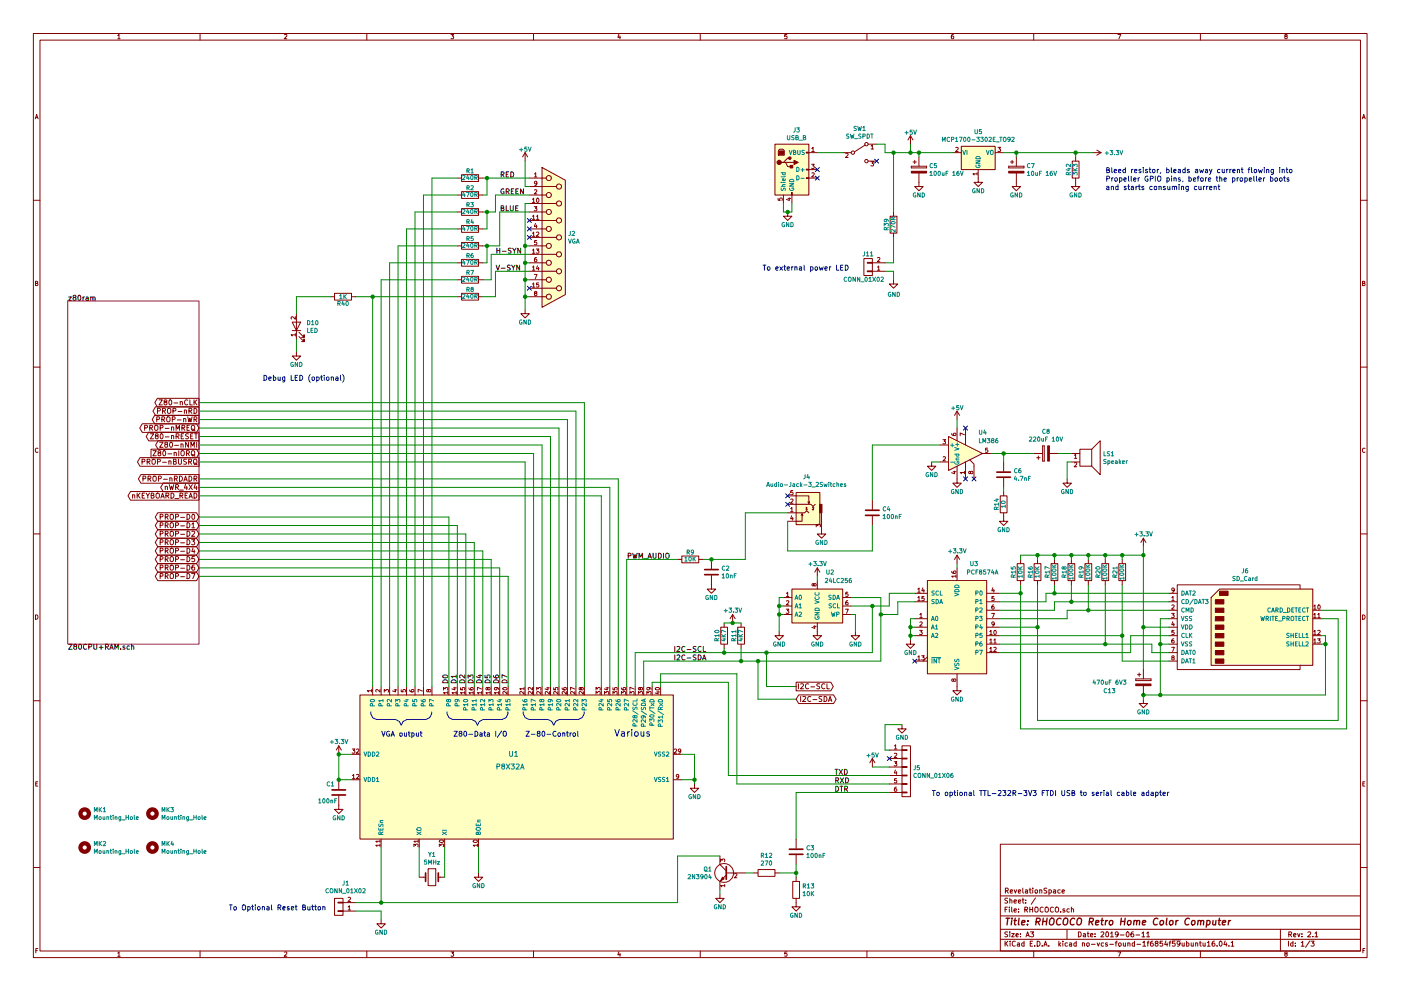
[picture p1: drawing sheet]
EESchema Schematic File Version 2
LIBS:rfbacklight-cache
LIBS:RHOCOCO-rescue
LIBS:power
LIBS:device
LIBS:transistors
LIBS:conn
LIBS:linear
LIBS:regul
LIBS:74xx
LIBS:cmos4000
LIBS:adc-dac
LIBS:memory
LIBS:xilinx
LIBS:microcontrollers
LIBS:dsp
LIBS:microchip
LIBS:analog_switches
LIBS:motorola
LIBS:texas
LIBS:intel
LIBS:audio
LIBS:interface
LIBS:digital-audio
LIBS:philips
LIBS:display
LIBS:cypress
LIBS:siliconi
LIBS:opto
LIBS:atmel
LIBS:contrib
LIBS:valves
LIBS:Zilog
LIBS:onsemi
LIBS:mechanical
LIBS:switches
LIBS:RHOCOCCO-PROPELLER
LIBS:martins_74hct574
LIBS:martins_74HCT670
LIBS:RHOCOCO-cache
EELAYER 26 0
EELAYER END
$Descr A3 16535 11693
encoding utf-8
Sheet 1 3
Title "RHOCOCO Retro Home Color Computer"
Date "2019-06-11"
Rev "2.1"
Comp "RevelationSpace"
Comment1 ""
Comment2 ""
Comment3 ""
Comment4 ""
$EndDescr
Text Label 5300 7950 3    60   ~ 0
D0
Text Label 5400 7950 3    60   ~ 0
D1
Text Label 5500 7950 3    60   ~ 0
D2
Text Label 5600 7950 3    60   ~ 0
D3
Text Label 5700 7950 3    60   ~ 0
D4
Text Label 5800 7950 3    60   ~ 0
D5
Text Label 5900 7950 3    60   ~ 0
D6
Text Label 6000 7950 3    60   ~ 0
D7
$Comp
L GND #PWR06
U 1 1
P 8200 9250
F 0 "#PWR06" H 8200 9000 50  0001 C CNN
F 1 "GND" H 8200 9100 50  0000 C CNN
F 2 "" H 8200 9250 50  0001 C CNN
F 3 "" H 8200 9250 50  0001 C CNN
	1    8200 9250
	1    0    0    -1  
$EndComp
$Comp
L R R10
U 1 1
P 8550 7500
F 0 "R10" V 8630 7500 50  0000 C CNN
F 1 "4K7" V 8550 7500 50  0000 C CNN
F 2 "Resistors_THT:R_Axial_DIN0204_L3.6mm_D1.6mm_P7.62mm_Horizontal" V 8480 7500 50  0001 C CNN
F 3 "" H 8550 7500 50  0001 C CNN
	1    8550 7500
	-1   0    0    1   
$EndComp
$Comp
L R R11
U 1 1
P 8750 7500
F 0 "R11" V 8830 7500 50  0000 C CNN
F 1 "4K7" V 8750 7500 50  0000 C CNN
F 2 "Resistors_THT:R_Axial_DIN0204_L3.6mm_D1.6mm_P7.62mm_Horizontal" V 8680 7500 50  0001 C CNN
F 3 "" H 8750 7500 50  0001 C CNN
	1    8750 7500
	-1   0    0    1   
$EndComp
$Comp
L GND #PWR02
U 1 1
P 4500 10850
F 0 "#PWR02" H 4500 10600 50  0001 C CNN
F 1 "GND" H 4500 10700 50  0000 C CNN
F 2 "" H 4500 10850 50  0001 C CNN
F 3 "" H 4500 10850 50  0001 C CNN
	1    4500 10850
	1    0    0    -1  
$EndComp
$Comp
L +5V #PWR04
U 1 1
P 6200 1900
F 0 "#PWR04" H 6200 1750 50  0001 C CNN
F 1 "+5V" H 6200 2040 50  0000 C CNN
F 2 "" H 6200 1900 50  0001 C CNN
F 3 "" H 6200 1900 50  0001 C CNN
	1    6200 1900
	1    0    0    -1  
$EndComp
Text Label 7950 7800 0    60   ~ 0
I2C-SDA
$Comp
L C C1
U 1 1
P 4000 9350
F 0 "C1" H 3850 9450 50  0000 L CNN
F 1 "100nF" H 3750 9250 50  0000 L CNN
F 2 "Capacitors_THT:C_Disc_D4.7mm_W2.5mm_P5.00mm" H 4038 9200 50  0001 C CNN
F 3 "" H 4000 9350 50  0001 C CNN
	1    4000 9350
	1    0    0    -1  
$EndComp
$Comp
L GND #PWR01
U 1 1
P 4000 9500
F 0 "#PWR01" H 4000 9250 50  0001 C CNN
F 1 "GND" H 4000 9350 50  0000 C CNN
F 2 "" H 4000 9500 50  0001 C CNN
F 3 "" H 4000 9500 50  0001 C CNN
	1    4000 9500
	1    0    0    -1  
$EndComp
Text Label 7950 7700 0    60   ~ 0
I2C-SCL
Text Label 9850 9250 0    60   ~ 0
RXD
Text Label 9850 9150 0    60   ~ 0
TXD
$Comp
L P8X32A U1
U 1 1
P 4250 8200
F 0 "U1" V 3550 6450 60  0000 R CNN
F 1 "P8X32A" V 3400 6600 60  0000 R CNN
F 2 "Housings_DIP:DIP-40_W15.24mm_Socket" H 4250 8200 60  0001 C CNN
F 3 "" H 4250 8200 60  0001 C CNN
	1    4250 8200
	0    -1   -1   0   
$EndComp
$Comp
L Crystal Y1
U 1 1
P 5100 10350
F 0 "Y1" H 5100 10618 50  0000 C CNN
F 1 "5MHz" H 5100 10527 50  0000 C CNN
F 2 "Crystals:Crystal_HC49-U_Vertical" H 5100 10350 50  0001 C CNN
F 3 "" H 5100 10350 50  0001 C CNN
	1    5100 10350
	1    0    0    -1  
$EndComp
$Comp
L +3.3V #PWR09
U 1 1
P 8650 7350
F 0 "#PWR09" H 8650 7200 50  0001 C CNN
F 1 "+3.3V" H 8650 7500 50  0000 C CNN
F 2 "" H 8650 7350 50  0001 C CNN
F 3 "" H 8650 7350 50  0001 C CNN
	1    8650 7350
	1    0    0    -1  
$EndComp
$Sheet
S 800  3550 1550 4050
U 5B29716A
F0 "z80ram" 60
F1 "Z80CPU+RAM.sch" 60
$EndSheet
$Comp
L DB15_FEMALE J2
U 1 1
P 6550 2800
F 0 "J2" H 6705 2846 50  0000 L CNN
F 1 "VGA" H 6705 2755 50  0000 L CNN
F 2 "rfbacklight:VGA_connector" H 6550 2800 50  0001 C CNN
F 3 "" H 6550 2800 50  0001 C CNN
	1    6550 2800
	1    0    0    -1  
$EndComp
$Comp
L R R1
U 1 1
P 5550 2100
F 0 "R1" V 5630 2100 50  0000 C CNN
F 1 "240R" V 5550 2100 50  0000 C CNN
F 2 "Resistors_THT:R_Axial_DIN0204_L3.6mm_D1.6mm_P7.62mm_Horizontal" V 5480 2100 50  0001 C CNN
F 3 "" H 5550 2100 50  0001 C CNN
	1    5550 2100
	0    -1   -1   0   
$EndComp
$Comp
L R R2
U 1 1
P 5550 2300
F 0 "R2" V 5630 2300 50  0000 C CNN
F 1 "470R" V 5550 2300 50  0000 C CNN
F 2 "Resistors_THT:R_Axial_DIN0204_L3.6mm_D1.6mm_P7.62mm_Horizontal" V 5480 2300 50  0001 C CNN
F 3 "" H 5550 2300 50  0001 C CNN
	1    5550 2300
	0    -1   -1   0   
$EndComp
$Comp
L R R3
U 1 1
P 5550 2500
F 0 "R3" V 5630 2500 50  0000 C CNN
F 1 "240R" V 5550 2500 50  0000 C CNN
F 2 "Resistors_THT:R_Axial_DIN0204_L3.6mm_D1.6mm_P7.62mm_Horizontal" V 5480 2500 50  0001 C CNN
F 3 "" H 5550 2500 50  0001 C CNN
	1    5550 2500
	0    -1   -1   0   
$EndComp
$Comp
L R R4
U 1 1
P 5550 2700
F 0 "R4" V 5630 2700 50  0000 C CNN
F 1 "470R" V 5550 2700 50  0000 C CNN
F 2 "Resistors_THT:R_Axial_DIN0204_L3.6mm_D1.6mm_P7.62mm_Horizontal" V 5480 2700 50  0001 C CNN
F 3 "" H 5550 2700 50  0001 C CNN
	1    5550 2700
	0    -1   -1   0   
$EndComp
$Comp
L R R5
U 1 1
P 5550 2900
F 0 "R5" V 5630 2900 50  0000 C CNN
F 1 "240R" V 5550 2900 50  0000 C CNN
F 2 "Resistors_THT:R_Axial_DIN0204_L3.6mm_D1.6mm_P7.62mm_Horizontal" V 5480 2900 50  0001 C CNN
F 3 "" H 5550 2900 50  0001 C CNN
	1    5550 2900
	0    -1   -1   0   
$EndComp
$Comp
L R R6
U 1 1
P 5550 3100
F 0 "R6" V 5630 3100 50  0000 C CNN
F 1 "470R" V 5550 3100 50  0000 C CNN
F 2 "Resistors_THT:R_Axial_DIN0204_L3.6mm_D1.6mm_P7.62mm_Horizontal" V 5480 3100 50  0001 C CNN
F 3 "" H 5550 3100 50  0001 C CNN
	1    5550 3100
	0    -1   -1   0   
$EndComp
$Comp
L R R7
U 1 1
P 5550 3300
F 0 "R7" V 5630 3300 50  0000 C CNN
F 1 "240R" V 5550 3300 50  0000 C CNN
F 2 "Resistors_THT:R_Axial_DIN0204_L3.6mm_D1.6mm_P7.62mm_Horizontal" V 5480 3300 50  0001 C CNN
F 3 "" H 5550 3300 50  0001 C CNN
	1    5550 3300
	0    -1   -1   0   
$EndComp
$Comp
L R R8
U 1 1
P 5550 3500
F 0 "R8" V 5630 3500 50  0000 C CNN
F 1 "240R" V 5550 3500 50  0000 C CNN
F 2 "Resistors_THT:R_Axial_DIN0204_L3.6mm_D1.6mm_P7.62mm_Horizontal" V 5480 3500 50  0001 C CNN
F 3 "" H 5550 3500 50  0001 C CNN
	1    5550 3500
	0    -1   -1   0   
$EndComp
Text Label 5900 2100 0    60   ~ 0
RED
Text Label 5900 2300 0    60   ~ 0
GREEN
Text Label 5900 2500 0    60   ~ 0
BLUE
Text Label 5850 3000 0    60   ~ 0
H-SYN
Text Label 5850 3200 0    60   ~ 0
V-SYN
NoConn ~ 6250 2600
NoConn ~ 6250 2700
NoConn ~ 6250 2800
$Comp
L GND #PWR05
U 1 1
P 6200 3650
F 0 "#PWR05" H 6200 3400 50  0001 C CNN
F 1 "GND" H 6200 3500 50  0000 C CNN
F 2 "" H 6200 3650 50  0001 C CNN
F 3 "" H 6200 3650 50  0001 C CNN
	1    6200 3650
	1    0    0    -1  
$EndComp
$Comp
L 24LC256 U2
U 1 1
P 9650 7150
F 0 "U2" H 9800 7550 50  0000 C CNN
F 1 "24LC256" H 9900 7450 50  0000 C CNN
F 2 "Housings_DIP:DIP-8_W7.62mm" H 9700 6900 50  0001 L CNN
F 3 "" H 9650 7050 50  0001 C CNN
	1    9650 7150
	1    0    0    -1  
$EndComp
$Comp
L GND #PWR014
U 1 1
P 9650 7450
F 0 "#PWR014" H 9650 7200 50  0001 C CNN
F 1 "GND" H 9650 7300 50  0000 C CNN
F 2 "" H 9650 7450 50  0001 C CNN
F 3 "" H 9650 7450 50  0001 C CNN
	1    9650 7450
	1    0    0    -1  
$EndComp
$Comp
L +3.3V #PWR013
U 1 1
P 9650 6800
F 0 "#PWR013" H 9650 6650 50  0001 C CNN
F 1 "+3.3V" H 9650 6950 50  0000 C CNN
F 2 "" H 9650 6800 50  0001 C CNN
F 3 "" H 9650 6800 50  0001 C CNN
	1    9650 6800
	1    0    0    -1  
$EndComp
$Comp
L GND #PWR010
U 1 1
P 9200 7450
F 0 "#PWR010" H 9200 7200 50  0001 C CNN
F 1 "GND" H 9200 7300 50  0000 C CNN
F 2 "" H 9200 7450 50  0001 C CNN
F 3 "" H 9200 7450 50  0001 C CNN
	1    9200 7450
	1    0    0    -1  
$EndComp
$Comp
L GND #PWR016
U 1 1
P 10100 7450
F 0 "#PWR016" H 10100 7200 50  0001 C CNN
F 1 "GND" H 10100 7300 50  0000 C CNN
F 2 "" H 10100 7450 50  0001 C CNN
F 3 "" H 10100 7450 50  0001 C CNN
	1    10100 7450
	1    0    0    -1  
$EndComp
Text Label 7400 6600 0    60   ~ 0
PWM_AUDIO
$Comp
L C C3
U 1 1
P 9400 10050
F 0 "C3" H 9515 10096 50  0000 L CNN
F 1 "100nF" H 9515 10005 50  0000 L CNN
F 2 "Capacitors_THT:C_Disc_D4.7mm_W2.5mm_P5.00mm" H 9438 9900 50  0001 C CNN
F 3 "" H 9400 10050 50  0001 C CNN
	1    9400 10050
	1    0    0    -1  
$EndComp
$Comp
L R R13
U 1 1
P 9400 10500
F 0 "R13" H 9470 10546 50  0000 L CNN
F 1 "10K" H 9470 10455 50  0000 L CNN
F 2 "Resistors_THT:R_Axial_DIN0204_L3.6mm_D1.6mm_P7.62mm_Horizontal" V 9330 10500 50  0001 C CNN
F 3 "" H 9400 10500 50  0001 C CNN
	1    9400 10500
	1    0    0    -1  
$EndComp
$Comp
L R R12
U 1 1
P 9050 10300
F 0 "R12" V 8843 10300 50  0000 C CNN
F 1 "270" V 8934 10300 50  0000 C CNN
F 2 "Resistors_THT:R_Axial_DIN0204_L3.6mm_D1.6mm_P7.62mm_Horizontal" V 8980 10300 50  0001 C CNN
F 3 "" H 9050 10300 50  0001 C CNN
	1    9050 10300
	0    1    1    0   
$EndComp
$Comp
L 2N3904 Q1
U 1 1
P 8600 10300
F 0 "Q1" H 8791 10346 50  0000 L CNN
F 1 "2N3904" H 8791 10255 50  0000 L CNN
F 2 "TO_SOT_Packages_THT:TO-92_Molded_Narrow" H 8800 10225 50  0001 L CIN
F 3 "" H 8600 10300 50  0001 L CNN
	1    8600 10300
	-1   0    0    -1  
$EndComp
$Comp
L GND #PWR08
U 1 1
P 8500 10550
F 0 "#PWR08" H 8500 10300 50  0001 C CNN
F 1 "GND" H 8500 10400 50  0000 C CNN
F 2 "" H 8500 10550 50  0001 C CNN
F 3 "" H 8500 10550 50  0001 C CNN
	1    8500 10550
	1    0    0    -1  
$EndComp
$Comp
L GND #PWR012
U 1 1
P 9400 10650
F 0 "#PWR012" H 9400 10400 50  0001 C CNN
F 1 "GND" H 9400 10500 50  0000 C CNN
F 2 "" H 9400 10650 50  0001 C CNN
F 3 "" H 9400 10650 50  0001 C CNN
	1    9400 10650
	1    0    0    -1  
$EndComp
$Comp
L CONN_01X06 J5
U 1 1
P 10700 9100
F 0 "J5" H 10778 9141 50  0000 L CNN
F 1 "CONN_01X06" H 10778 9050 50  0000 L CNN
F 2 "Pin_Headers:Pin_Header_Straight_1x06_Pitch2.54mm" H 10700 9100 50  0001 C CNN
F 3 "" H 10700 9100 50  0001 C CNN
	1    10700 9100
	1    0    0    -1  
$EndComp
Text Notes 11000 9400 0    60   ~ 0
To optional TTL-232R-3V3 FTDI USB to serial cable adapter
$Comp
L GND #PWR018
U 1 1
P 10650 8550
F 0 "#PWR018" H 10650 8300 50  0001 C CNN
F 1 "GND" H 10650 8400 50  0000 C CNN
F 2 "" H 10650 8550 50  0001 C CNN
F 3 "" H 10650 8550 50  0001 C CNN
	1    10650 8550
	1    0    0    -1  
$EndComp
NoConn ~ 10500 8950
Text Label 9850 9350 0    60   ~ 0
DTR
$Comp
L PCF8574A U3
U 1 1
P 11300 7400
F 0 "U3" H 11500 8150 50  0000 C CNN
F 1 "PCF8574A" H 11600 8050 50  0000 C CNN
F 2 "Housings_DIP:DIP-16_W7.62mm" H 11300 7400 50  0001 C CNN
F 3 "" H 11300 7400 50  0001 C CNN
	1    11300 7400
	1    0    0    -1  
$EndComp
NoConn ~ 10800 7800
$Comp
L GND #PWR026
U 1 1
P 11300 8100
F 0 "#PWR026" H 11300 7850 50  0001 C CNN
F 1 "GND" H 11300 7950 50  0000 C CNN
F 2 "" H 11300 8100 50  0001 C CNN
F 3 "" H 11300 8100 50  0001 C CNN
	1    11300 8100
	1    0    0    -1  
$EndComp
$Comp
L +3.3V #PWR025
U 1 1
P 11300 6650
F 0 "#PWR025" H 11300 6500 50  0001 C CNN
F 1 "+3.3V" H 11300 6800 50  0000 C CNN
F 2 "" H 11300 6650 50  0001 C CNN
F 3 "" H 11300 6650 50  0001 C CNN
	1    11300 6650
	1    0    0    -1  
$EndComp
$Comp
L GND #PWR020
U 1 1
P 10750 7550
F 0 "#PWR020" H 10750 7300 50  0001 C CNN
F 1 "GND" H 10750 7400 50  0000 C CNN
F 2 "" H 10750 7550 50  0001 C CNN
F 3 "" H 10750 7550 50  0001 C CNN
	1    10750 7550
	1    0    0    -1  
$EndComp
$Comp
L SD_Card J6
U 1 1
P 14700 7400
F 0 "J6" H 14700 8065 50  0000 C CNN
F 1 "SD_Card" H 14700 7974 50  0000 C CNN
F 2 "rfbacklight:SD-67600-006" H 14900 7750 50  0001 C CNN
F 3 "" H 14700 7400 50  0001 C CNN
	1    14700 7400
	1    0    0    -1  
$EndComp
$Comp
L USB_B J3
U 1 1
P 9350 2000
F 0 "J3" H 9405 2467 50  0000 C CNN
F 1 "USB_B" H 9405 2376 50  0000 C CNN
F 2 "Connectors:USB_B" H 9500 1950 50  0001 C CNN
F 3 "" H 9500 1950 50  0001 C CNN
	1    9350 2000
	1    0    0    -1  
$EndComp
NoConn ~ 9650 2000
NoConn ~ 9650 2100
$Comp
L GND #PWR011
U 1 1
P 9300 2500
F 0 "#PWR011" H 9300 2250 50  0001 C CNN
F 1 "GND" H 9300 2350 50  0000 C CNN
F 2 "" H 9300 2500 50  0001 C CNN
F 3 "" H 9300 2500 50  0001 C CNN
	1    9300 2500
	1    0    0    -1  
$EndComp
$Comp
L +5V #PWR019
U 1 1
P 10750 1700
F 0 "#PWR019" H 10750 1550 50  0001 C CNN
F 1 "+5V" H 10750 1840 50  0000 C CNN
F 2 "" H 10750 1700 50  0001 C CNN
F 3 "" H 10750 1700 50  0001 C CNN
	1    10750 1700
	1    0    0    -1  
$EndComp
$Comp
L GND #PWR027
U 1 1
P 11550 2100
F 0 "#PWR027" H 11550 1850 50  0001 C CNN
F 1 "GND" H 11550 1950 50  0000 C CNN
F 2 "" H 11550 2100 50  0001 C CNN
F 3 "" H 11550 2100 50  0001 C CNN
	1    11550 2100
	1    0    0    -1  
$EndComp
$Comp
L +3.3V #PWR030
U 1 1
P 12900 1800
F 0 "#PWR030" H 12900 1650 50  0001 C CNN
F 1 "+3.3V" V 12900 2050 50  0000 C CNN
F 2 "" H 12900 1800 50  0001 C CNN
F 3 "" H 12900 1800 50  0001 C CNN
	1    12900 1800
	0    1    1    0   
$EndComp
$Comp
L CP C5
U 1 1
P 10850 2000
F 0 "C5" H 10968 2046 50  0000 L CNN
F 1 "100uF 16V" H 10968 1955 50  0000 L CNN
F 2 "Capacitors_THT:CP_Radial_D6.3mm_P2.50mm" H 10888 1850 50  0001 C CNN
F 3 "" H 10850 2000 50  0001 C CNN
	1    10850 2000
	1    0    0    -1  
$EndComp
$Comp
L GND #PWR021
U 1 1
P 10850 2150
F 0 "#PWR021" H 10850 1900 50  0001 C CNN
F 1 "GND" H 10850 2000 50  0000 C CNN
F 2 "" H 10850 2150 50  0001 C CNN
F 3 "" H 10850 2150 50  0001 C CNN
	1    10850 2150
	1    0    0    -1  
$EndComp
$Comp
L CP C7
U 1 1
P 12000 2000
F 0 "C7" H 12118 2046 50  0000 L CNN
F 1 "10uF 16V" H 12118 1955 50  0000 L CNN
F 2 "Capacitors_THT:CP_Radial_D5.0mm_P2.50mm" H 12038 1850 50  0001 C CNN
F 3 "" H 12000 2000 50  0001 C CNN
	1    12000 2000
	1    0    0    -1  
$EndComp
$Comp
L GND #PWR029
U 1 1
P 12000 2150
F 0 "#PWR029" H 12000 1900 50  0001 C CNN
F 1 "GND" H 12000 2000 50  0000 C CNN
F 2 "" H 12000 2150 50  0001 C CNN
F 3 "" H 12000 2150 50  0001 C CNN
	1    12000 2150
	1    0    0    -1  
$EndComp
$Comp
L GND #PWR033
U 1 1
P 13500 8250
F 0 "#PWR033" H 13500 8000 50  0001 C CNN
F 1 "GND" H 13500 8100 50  0000 C CNN
F 2 "" H 13500 8250 50  0001 C CNN
F 3 "" H 13500 8250 50  0001 C CNN
	1    13500 8250
	1    0    0    -1  
$EndComp
$Comp
L +3.3V #PWR032
U 1 1
P 13500 6450
F 0 "#PWR032" H 13500 6300 50  0001 C CNN
F 1 "+3.3V" H 13500 6600 50  0000 C CNN
F 2 "" H 13500 6450 50  0001 C CNN
F 3 "" H 13500 6450 50  0001 C CNN
	1    13500 6450
	1    0    0    -1  
$EndComp
$Comp
L R R9
U 1 1
P 8150 6600
F 0 "R9" V 8230 6600 50  0000 C CNN
F 1 "10K" V 8150 6600 50  0000 C CNN
F 2 "Resistors_THT:R_Axial_DIN0204_L3.6mm_D1.6mm_P7.62mm_Horizontal" V 8080 6600 50  0001 C CNN
F 3 "" H 8150 6600 50  0001 C CNN
	1    8150 6600
	0    -1   -1   0   
$EndComp
$Comp
L GND #PWR015
U 1 1
P 9700 6250
F 0 "#PWR015" H 9700 6000 50  0001 C CNN
F 1 "GND" H 9700 6100 50  0000 C CNN
F 2 "" H 9700 6250 50  0001 C CNN
F 3 "" H 9700 6250 50  0001 C CNN
	1    9700 6250
	1    0    0    -1  
$EndComp
$Comp
L C C2
U 1 1
P 8400 6750
F 0 "C2" H 8515 6796 50  0000 L CNN
F 1 "10nF" H 8515 6705 50  0000 L CNN
F 2 "Capacitors_THT:C_Disc_D4.7mm_W2.5mm_P5.00mm" H 8438 6600 50  0001 C CNN
F 3 "" H 8400 6750 50  0001 C CNN
	1    8400 6750
	1    0    0    -1  
$EndComp
$Comp
L GND #PWR07
U 1 1
P 8400 6900
F 0 "#PWR07" H 8400 6650 50  0001 C CNN
F 1 "GND" H 8400 6750 50  0000 C CNN
F 2 "" H 8400 6900 50  0001 C CNN
F 3 "" H 8400 6900 50  0001 C CNN
	1    8400 6900
	1    0    0    -1  
$EndComp
$Comp
L LM386 U4
U 1 1
P 11400 5350
F 0 "U4" H 11550 5600 50  0000 L CNN
F 1 "LM386" H 11550 5500 50  0000 L CNN
F 2 "Housings_DIP:DIP-8_W7.62mm_Socket" H 11500 5450 50  0001 C CNN
F 3 "" H 11600 5550 50  0001 C CNN
	1    11400 5350
	1    0    0    -1  
$EndComp
$Comp
L GND #PWR022
U 1 1
P 11000 5450
F 0 "#PWR022" H 11000 5200 50  0001 C CNN
F 1 "GND" H 11000 5300 50  0000 C CNN
F 2 "" H 11000 5450 50  0001 C CNN
F 3 "" H 11000 5450 50  0001 C CNN
	1    11000 5450
	1    0    0    -1  
$EndComp
$Comp
L C C4
U 1 1
P 10300 6050
F 0 "C4" H 10415 6096 50  0000 L CNN
F 1 "100nF" H 10415 6005 50  0000 L CNN
F 2 "Capacitors_THT:C_Disc_D4.7mm_W2.5mm_P5.00mm" H 10338 5900 50  0001 C CNN
F 3 "" H 10300 6050 50  0001 C CNN
	1    10300 6050
	1    0    0    -1  
$EndComp
$Comp
L GND #PWR024
U 1 1
P 11300 5650
F 0 "#PWR024" H 11300 5400 50  0001 C CNN
F 1 "GND" H 11300 5500 50  0000 C CNN
F 2 "" H 11300 5650 50  0001 C CNN
F 3 "" H 11300 5650 50  0001 C CNN
	1    11300 5650
	1    0    0    -1  
$EndComp
$Comp
L +5V #PWR023
U 1 1
P 11300 4950
F 0 "#PWR023" H 11300 4800 50  0001 C CNN
F 1 "+5V" H 11300 5090 50  0000 C CNN
F 2 "" H 11300 4950 50  0001 C CNN
F 3 "" H 11300 4950 50  0001 C CNN
	1    11300 4950
	1    0    0    -1  
$EndComp
NoConn ~ 11400 5050
NoConn ~ 11400 5650
NoConn ~ 11500 5650
$Comp
L CP C8
U 1 1
P 12350 5350
F 0 "C8" V 12605 5350 50  0000 C CNN
F 1 "220uF 10V" V 12514 5350 50  0000 C CNN
F 2 "Capacitors_THT:CP_Radial_D6.3mm_P2.50mm" H 12388 5200 50  0001 C CNN
F 3 "" H 12350 5350 50  0001 C CNN
	1    12350 5350
	0    -1   -1   0   
$EndComp
$Comp
L C C6
U 1 1
P 11850 5600
F 0 "C6" H 11965 5646 50  0000 L CNN
F 1 "4.7nF" H 11965 5555 50  0000 L CNN
F 2 "Capacitors_THT:C_Disc_D4.7mm_W2.5mm_P5.00mm" H 11888 5450 50  0001 C CNN
F 3 "" H 11850 5600 50  0001 C CNN
	1    11850 5600
	1    0    0    -1  
$EndComp
$Comp
L R R14
U 1 1
P 11850 5950
F 0 "R14" V 11930 5950 50  0000 C CNN
F 1 "10" V 11850 5950 50  0000 C CNN
F 2 "Resistors_THT:R_Axial_DIN0204_L3.6mm_D1.6mm_P7.62mm_Horizontal" V 11780 5950 50  0001 C CNN
F 3 "" H 11850 5950 50  0001 C CNN
	1    11850 5950
	-1   0    0    1   
$EndComp
$Comp
L GND #PWR028
U 1 1
P 11850 6100
F 0 "#PWR028" H 11850 5850 50  0001 C CNN
F 1 "GND" H 11850 5950 50  0000 C CNN
F 2 "" H 11850 6100 50  0001 C CNN
F 3 "" H 11850 6100 50  0001 C CNN
	1    11850 6100
	1    0    0    -1  
$EndComp
$Comp
L Speaker LS1
U 1 1
P 12850 5350
F 0 "LS1" H 13020 5346 50  0000 L CNN
F 1 "Speaker" H 13020 5255 50  0000 L CNN
F 2 "Pin_Headers:Pin_Header_Straight_1x02_Pitch2.54mm" H 12850 5150 50  0001 C CNN
F 3 "" H 12840 5300 50  0001 C CNN
	1    12850 5350
	1    0    0    -1  
$EndComp
$Comp
L GND #PWR031
U 1 1
P 12600 5650
F 0 "#PWR031" H 12600 5400 50  0001 C CNN
F 1 "GND" H 12600 5500 50  0000 C CNN
F 2 "" H 12600 5650 50  0001 C CNN
F 3 "" H 12600 5650 50  0001 C CNN
	1    12600 5650
	1    0    0    -1  
$EndComp
$Comp
L R R17
U 1 1
P 12450 6750
F 0 "R17" V 12530 6750 50  0000 C CNN
F 1 "100K" V 12450 6750 50  0000 C CNN
F 2 "Resistors_THT:R_Axial_DIN0204_L3.6mm_D1.6mm_P7.62mm_Horizontal" V 12380 6750 50  0001 C CNN
F 3 "" H 12450 6750 50  0001 C CNN
	1    12450 6750
	-1   0    0    1   
$EndComp
$Comp
L R R18
U 1 1
P 12650 6750
F 0 "R18" V 12730 6750 50  0000 C CNN
F 1 "100K" V 12650 6750 50  0000 C CNN
F 2 "Resistors_THT:R_Axial_DIN0204_L3.6mm_D1.6mm_P7.62mm_Horizontal" V 12580 6750 50  0001 C CNN
F 3 "" H 12650 6750 50  0001 C CNN
	1    12650 6750
	-1   0    0    1   
$EndComp
$Comp
L R R19
U 1 1
P 12850 6750
F 0 "R19" V 12930 6750 50  0000 C CNN
F 1 "100K" V 12850 6750 50  0000 C CNN
F 2 "Resistors_THT:R_Axial_DIN0204_L3.6mm_D1.6mm_P7.62mm_Horizontal" V 12780 6750 50  0001 C CNN
F 3 "" H 12850 6750 50  0001 C CNN
	1    12850 6750
	-1   0    0    1   
$EndComp
$Comp
L R R20
U 1 1
P 13050 6750
F 0 "R20" V 13130 6750 50  0000 C CNN
F 1 "100K" V 13050 6750 50  0000 C CNN
F 2 "Resistors_THT:R_Axial_DIN0204_L3.6mm_D1.6mm_P7.62mm_Horizontal" V 12980 6750 50  0001 C CNN
F 3 "" H 13050 6750 50  0001 C CNN
	1    13050 6750
	-1   0    0    1   
$EndComp
$Comp
L R R21
U 1 1
P 13250 6750
F 0 "R21" V 13330 6750 50  0000 C CNN
F 1 "100K" V 13250 6750 50  0000 C CNN
F 2 "Resistors_THT:R_Axial_DIN0204_L3.6mm_D1.6mm_P7.62mm_Horizontal" V 13180 6750 50  0001 C CNN
F 3 "" H 13250 6750 50  0001 C CNN
	1    13250 6750
	-1   0    0    1   
$EndComp
$Comp
L R R15
U 1 1
P 12050 6750
F 0 "R15" V 12130 6750 50  0000 C CNN
F 1 "10K" V 12050 6750 50  0000 C CNN
F 2 "Resistors_THT:R_Axial_DIN0204_L3.6mm_D1.6mm_P7.62mm_Horizontal" V 11980 6750 50  0001 C CNN
F 3 "" H 12050 6750 50  0001 C CNN
	1    12050 6750
	-1   0    0    1   
$EndComp
$Comp
L R R16
U 1 1
P 12250 6750
F 0 "R16" V 12330 6750 50  0000 C CNN
F 1 "10K" V 12250 6750 50  0000 C CNN
F 2 "Resistors_THT:R_Axial_DIN0204_L3.6mm_D1.6mm_P7.62mm_Horizontal" V 12180 6750 50  0001 C CNN
F 3 "" H 12250 6750 50  0001 C CNN
	1    12250 6750
	-1   0    0    1   
$EndComp
$Comp
L SW_SPDT SW1
U 1 1
P 10150 1800
F 0 "SW1" H 10150 2085 50  0000 C CNN
F 1 "SW_SPDT" H 10150 1994 50  0000 C CNN
F 2 "rfbacklight:SWITCH-300SP1J1BLKM6QE" H 10150 1800 50  0001 C CNN
F 3 "" H 10150 1800 50  0001 C CNN
	1    10150 1800
	1    0    0    -1  
$EndComp
NoConn ~ 10350 1900
$Comp
L CONN_01X02 J1
U 1 1
P 4000 10700
F 0 "J1" H 3919 10425 50  0000 C CNN
F 1 "CONN_01X02" H 3919 10516 50  0000 C CNN
F 2 "Pin_Headers:Pin_Header_Straight_1x02_Pitch2.54mm" H 4000 10700 50  0001 C CNN
F 3 "" H 4000 10700 50  0001 C CNN
	1    4000 10700
	-1   0    0    1   
$EndComp
Text Notes 2700 10750 0    60   ~ 0
To Optional Reset Button
Text GLabel 2350 6100 0    60   3State ~ 0
PROP-D0
Text GLabel 2350 6200 0    60   3State ~ 0
PROP-D1
Text GLabel 2350 6300 0    60   3State ~ 0
PROP-D2
Text GLabel 2350 6400 0    60   3State ~ 0
PROP-D3
Text GLabel 2350 6500 0    60   3State ~ 0
PROP-D4
Text GLabel 2350 6600 0    60   3State ~ 0
PROP-D5
Text GLabel 2350 6700 0    60   3State ~ 0
PROP-D6
Text GLabel 2350 6800 0    60   3State ~ 0
PROP-D7
Text GLabel 2350 5850 0    60   Output ~ 0
nKEYBOARD_READ
Text GLabel 2350 5750 0    60   Output ~ 0
nWR_4X4
Text GLabel 2350 5650 0    60   Output ~ 0
PROP-nRDADR
Text GLabel 2350 5450 0    60   Output ~ 0
PROP-nBUSRQ
Text GLabel 2350 5350 0    60   Input ~ 0
Z80-nIORQ
Text GLabel 2350 5050 0    60   BiDi ~ 0
PROP-nMREQ
Text GLabel 2350 4950 0    60   Output ~ 0
PROP-nWR
Text GLabel 2350 4850 0    60   Output ~ 0
PROP-nRD
Text GLabel 2350 5250 0    60   Output ~ 0
Z80-nNMI
Text GLabel 2350 4750 0    60   Output ~ 0
Z80-nCLK
Text GLabel 2350 5150 0    60   Output ~ 0
Z80-nRESET
Text GLabel 9400 8100 2    60   Output ~ 0
I2C-SCL
Text GLabel 9400 8250 2    60   BiDi ~ 0
I2C-SDA
NoConn ~ 6250 3400
$Comp
L +5V #PWR017
U 1 1
P 10300 9050
F 0 "#PWR017" H 10300 8900 50  0001 C CNN
F 1 "+5V" H 10300 9190 50  0000 C CNN
F 2 "" H 10300 9050 50  0001 C CNN
F 3 "" H 10300 9050 50  0001 C CNN
	1    10300 9050
	1    0    0    -1  
$EndComp
$Comp
L Audio-Jack-3_2Switches J4
U 1 1
P 9500 6050
F 0 "J4" H 9477 6475 50  0000 C CNN
F 1 "Audio-Jack-3_2Switches" H 9477 6384 50  0000 C CNN
F 2 "connectors:SPC21348" H 9750 6150 50  0001 C CNN
F 3 "" H 9750 6150 50  0001 C CNN
	1    9500 6050
	-1   0    0    -1  
$EndComp
NoConn ~ 9300 5850
NoConn ~ 9300 5950
$Comp
L MCP1700-3302E_TO92 U5
U 1 1
P 11550 1800
F 0 "U5" H 11550 1558 50  0000 C CNN
F 1 "MCP1700-3302E_TO92" H 11550 1649 50  0000 C CNN
F 2 "TO_SOT_Packages_THT:TO-92_Inline_Narrow_Oval" H 11550 1600 50  0001 C CIN
F 3 "" H 11550 1800 50  0001 C CNN
	1    11550 1800
	1    0    0    1   
$EndComp
$Comp
L Mounting_Hole MK1
U 1 1
P 1000 9600
F 0 "MK1" H 1100 9646 50  0000 L CNN
F 1 "Mounting_Hole" H 1100 9555 50  0000 L CNN
F 2 "Mounting_Holes:MountingHole_2.7mm_M2.5" H 1000 9600 50  0001 C CNN
F 3 "" H 1000 9600 50  0001 C CNN
	1    1000 9600
	1    0    0    -1  
$EndComp
$Comp
L Mounting_Hole MK3
U 1 1
P 1800 9600
F 0 "MK3" H 1900 9646 50  0000 L CNN
F 1 "Mounting_Hole" H 1900 9555 50  0000 L CNN
F 2 "Mounting_Holes:MountingHole_2.7mm_M2.5" H 1800 9600 50  0001 C CNN
F 3 "" H 1800 9600 50  0001 C CNN
	1    1800 9600
	1    0    0    -1  
$EndComp
$Comp
L Mounting_Hole MK2
U 1 1
P 1000 10000
F 0 "MK2" H 1100 10046 50  0000 L CNN
F 1 "Mounting_Hole" H 1100 9955 50  0000 L CNN
F 2 "Mounting_Holes:MountingHole_2.7mm_M2.5" H 1000 10000 50  0001 C CNN
F 3 "" H 1000 10000 50  0001 C CNN
	1    1000 10000
	1    0    0    -1  
$EndComp
$Comp
L Mounting_Hole MK4
U 1 1
P 1800 10000
F 0 "MK4" H 1900 10046 50  0000 L CNN
F 1 "Mounting_Hole" H 1900 9955 50  0000 L CNN
F 2 "Mounting_Holes:MountingHole_2.7mm_M2.5" H 1800 10000 50  0001 C CNN
F 3 "" H 1800 10000 50  0001 C CNN
	1    1800 10000
	1    0    0    -1  
$EndComp
$Comp
L +3.3V #PWR055
U 1 1
P 4000 8900
F 0 "#PWR055" H 4000 8750 50  0001 C CNN
F 1 "+3.3V" H 4000 9050 50  0000 C CNN
F 2 "" H 4000 8900 50  0001 C CNN
F 3 "" H 4000 8900 50  0001 C CNN
	1    4000 8900
	1    0    0    -1  
$EndComp
Wire Wire Line
	4150 8900 4000 8900
Wire Wire Line
	4000 9200 4150 9200
Wire Wire Line
	8200 8900 8200 9250
Connection ~ 8200 9200
Wire Wire Line
	4500 10000 4500 10650
Connection ~ 4500 10650
Connection ~ 8650 7350
Connection ~ 4000 9200
Wire Wire Line
	7700 8050 8600 8050
Wire Wire Line
	7800 7950 8700 7950
Wire Wire Line
	7500 7700 10300 7700
Wire Wire Line
	10400 7800 7600 7800
Wire Wire Line
	8550 7650 8550 7700
Wire Wire Line
	8750 7650 8750 7800
Wire Wire Line
	8550 7350 8750 7350
Connection ~ 8550 7700
Connection ~ 8750 7800
Wire Wire Line
	7700 8050 7700 8100
Wire Wire Line
	7800 7950 7800 8100
Wire Wire Line
	7600 7800 7600 8100
Wire Wire Line
	7500 7700 7500 8100
Wire Wire Line
	8050 9200 8200 9200
Wire Wire Line
	8200 8900 8050 8900
Wire Wire Line
	4950 10000 4950 10350
Wire Wire Line
	5250 10000 5250 10350
Wire Wire Line
	5650 10000 5650 10300
Wire Wire Line
	4000 8900 4000 9200
Wire Wire Line
	5700 2100 6250 2100
Wire Wire Line
	5700 2300 5750 2300
Wire Wire Line
	5750 2300 5750 2100
Connection ~ 5750 2100
Wire Wire Line
	5700 2700 5750 2700
Wire Wire Line
	5750 2700 5750 2500
Wire Wire Line
	5700 2500 5850 2500
Wire Wire Line
	5850 2500 5850 2300
Wire Wire Line
	5850 2300 6250 2300
Connection ~ 5750 2500
Wire Wire Line
	5700 2900 5900 2900
Wire Wire Line
	5750 2900 5750 3100
Wire Wire Line
	5750 3100 5700 3100
Wire Wire Line
	5900 2900 5900 2500
Wire Wire Line
	5900 2500 6250 2500
Connection ~ 5750 2900
Wire Wire Line
	6250 3000 5800 3000
Wire Wire Line
	5800 3000 5800 3300
Wire Wire Line
	5800 3300 5700 3300
Wire Wire Line
	6250 3200 5850 3200
Wire Wire Line
	5850 3200 5850 3500
Wire Wire Line
	5850 3500 5700 3500
Wire Wire Line
	6250 2200 6200 2200
Wire Wire Line
	6200 2200 6200 1900
Wire Wire Line
	6200 2900 6250 2900
Wire Wire Line
	6200 2400 6200 3650
Wire Wire Line
	6250 2400 6200 2400
Connection ~ 6200 2900
Wire Wire Line
	6250 3100 6200 3100
Connection ~ 6200 3100
Wire Wire Line
	6250 3300 6200 3300
Connection ~ 6200 3300
Wire Wire Line
	6250 3500 6200 3500
Connection ~ 6200 3500
Wire Wire Line
	5100 2100 5100 8100
Wire Wire Line
	5100 2100 5400 2100
Wire Wire Line
	5000 2300 5000 8100
Wire Wire Line
	5000 2300 5400 2300
Wire Wire Line
	4900 2500 4900 8100
Wire Wire Line
	4900 2500 5400 2500
Wire Wire Line
	4800 2700 4800 8100
Wire Wire Line
	4800 2700 5400 2700
Wire Wire Line
	4700 2900 4700 8100
Wire Wire Line
	4700 2900 5400 2900
Wire Wire Line
	4600 3100 4600 8100
Wire Wire Line
	4600 3100 5400 3100
Wire Wire Line
	4400 3500 4400 8100
Wire Wire Line
	4200 3500 5400 3500
Wire Wire Line
	4500 3300 4500 8100
Wire Wire Line
	4500 3300 5400 3300
Wire Wire Line
	9650 6800 9650 6850
Wire Wire Line
	9250 7050 9200 7050
Wire Wire Line
	9200 7050 9200 7450
Wire Wire Line
	9250 7250 9200 7250
Connection ~ 9200 7250
Wire Wire Line
	9250 7150 9200 7150
Connection ~ 9200 7150
Wire Wire Line
	10050 7250 10100 7250
Wire Wire Line
	10100 7250 10100 7450
Wire Wire Line
	10300 7700 10300 7150
Wire Wire Line
	10050 7150 10500 7150
Wire Wire Line
	10050 7050 10400 7050
Wire Wire Line
	10400 7050 10400 7800
Wire Wire Line
	2350 5450 6200 5450
Wire Wire Line
	2350 5350 6300 5350
Wire Wire Line
	2350 5250 6400 5250
Wire Wire Line
	2350 5150 6500 5150
Wire Wire Line
	2350 5050 6600 5050
Wire Wire Line
	2350 4950 6700 4950
Wire Wire Line
	2350 5850 7100 5850
Wire Wire Line
	7100 5850 7100 8100
Wire Wire Line
	2350 5750 7200 5750
Wire Wire Line
	7200 5750 7200 8100
Wire Wire Line
	2350 5650 7300 5650
Wire Wire Line
	7300 5650 7300 8100
Wire Wire Line
	7400 8100 7400 6600
Wire Wire Line
	7400 6600 8000 6600
Wire Wire Line
	4200 10650 8000 10650
Wire Wire Line
	8000 10650 8000 10100
Wire Wire Line
	8000 10100 8500 10100
Wire Wire Line
	8500 10500 8500 10550
Wire Wire Line
	8800 10300 8900 10300
Wire Wire Line
	9200 10300 9400 10300
Wire Wire Line
	9400 10200 9400 10350
Connection ~ 9400 10300
Wire Wire Line
	10450 8850 10500 8850
Wire Wire Line
	10450 8550 10450 8850
Wire Wire Line
	10450 8550 10650 8550
Wire Wire Line
	10500 9050 10300 9050
Wire Wire Line
	10500 9350 9400 9350
Wire Wire Line
	9400 9350 9400 9900
Wire Wire Line
	10500 9150 8600 9150
Wire Wire Line
	8600 9150 8600 8050
Wire Wire Line
	10500 9250 8700 9250
Wire Wire Line
	8700 9250 8700 7950
Wire Wire Line
	11300 6700 11300 6650
Wire Wire Line
	10800 7000 10500 7000
Wire Wire Line
	10500 7000 10500 7150
Connection ~ 10300 7150
Wire Wire Line
	10400 7250 10600 7250
Wire Wire Line
	10600 7250 10600 7100
Wire Wire Line
	10600 7100 10800 7100
Connection ~ 10400 7250
Wire Wire Line
	10800 7300 10750 7300
Wire Wire Line
	10750 7300 10750 7550
Wire Wire Line
	10750 7500 10800 7500
Wire Wire Line
	10800 7400 10750 7400
Connection ~ 10750 7400
Wire Wire Line
	9650 1800 9950 1800
Wire Wire Line
	10450 1800 11250 1800
Wire Wire Line
	9350 2500 9350 2400
Wire Wire Line
	9250 2500 9350 2500
Wire Wire Line
	9250 2500 9250 2400
Connection ~ 9300 2500
Connection ~ 10750 1800
Wire Wire Line
	11850 1800 12900 1800
Wire Wire Line
	12000 1850 12000 1800
Connection ~ 12000 1800
Wire Wire Line
	10850 1850 10850 1800
Connection ~ 10850 1800
Wire Wire Line
	10750 1700 10750 1800
Wire Wire Line
	13800 7300 13700 7300
Wire Wire Line
	13700 7300 13700 8200
Wire Wire Line
	13800 7600 13700 7600
Connection ~ 13700 7600
Wire Wire Line
	13500 7400 13800 7400
Wire Wire Line
	13250 7800 13800 7800
Wire Wire Line
	8300 6600 8800 6600
Wire Wire Line
	8800 6600 8800 6050
Wire Wire Line
	8800 6050 9300 6050
Connection ~ 8400 6600
Wire Wire Line
	9300 6150 9300 6500
Wire Wire Line
	9300 6500 10300 6500
Wire Wire Line
	11100 5250 10300 5250
Wire Wire Line
	10300 6500 10300 6200
Wire Wire Line
	10300 5250 10300 5900
Wire Wire Line
	11100 5450 11000 5450
Wire Wire Line
	11300 4950 11300 5050
Wire Wire Line
	11700 5350 12200 5350
Wire Wire Line
	11850 5350 11850 5450
Connection ~ 11850 5350
Wire Wire Line
	11850 5750 11850 5800
Wire Wire Line
	12650 5350 12500 5350
Wire Wire Line
	12650 5450 12600 5450
Wire Wire Line
	12600 5450 12600 5650
Connection ~ 12450 7000
Wire Wire Line
	12650 6900 12650 7100
Connection ~ 12650 7100
Wire Wire Line
	12850 6900 12850 7200
Connection ~ 12850 7200
Wire Wire Line
	13050 6900 13050 7600
Wire Wire Line
	13250 6900 13250 7800
Wire Wire Line
	15600 7300 15800 7300
Wire Wire Line
	15800 7300 15800 8500
Wire Wire Line
	15800 8500 12250 8500
Wire Wire Line
	12250 8500 12250 6900
Wire Wire Line
	15600 7200 15900 7200
Wire Wire Line
	15900 7200 15900 8600
Wire Wire Line
	15900 8600 12050 8600
Wire Wire Line
	12050 8600 12050 6900
Wire Wire Line
	13500 6450 13500 7900
Wire Wire Line
	12050 6600 12050 6550
Wire Wire Line
	12050 6550 13500 6550
Connection ~ 13500 6550
Wire Wire Line
	12250 6600 12250 6550
Connection ~ 12250 6550
Wire Wire Line
	12450 6600 12450 6550
Connection ~ 12450 6550
Wire Wire Line
	12650 6600 12650 6550
Connection ~ 12650 6550
Wire Wire Line
	12850 6600 12850 6550
Connection ~ 12850 6550
Wire Wire Line
	13050 6600 13050 6550
Connection ~ 13050 6550
Wire Wire Line
	13250 6600 13250 6550
Connection ~ 13250 6550
Wire Wire Line
	10350 1700 10450 1700
Wire Wire Line
	10450 1700 10450 1800
Wire Wire Line
	4200 10750 4500 10750
Wire Wire Line
	4500 10750 4500 10850
Wire Wire Line
	9050 7700 9050 8100
Wire Wire Line
	9050 8100 9400 8100
Connection ~ 9050 7700
Wire Wire Line
	8950 7800 8950 8250
Wire Wire Line
	8950 8250 9400 8250
Connection ~ 8950 7800
Connection ~ 13500 7400
Wire Wire Line
	15650 8200 13500 8200
Connection ~ 13500 8200
Wire Wire Line
	13500 8200 13500 8250
Connection ~ 4000 8900
Wire Wire Line
	12450 6900 12450 7000
Wire Wire Line
	11800 7400 12250 7400
Connection ~ 12250 7400
Connection ~ 10750 7500
Wire Wire Line
	13600 7700 13800 7700
Wire Wire Line
	13800 7500 13350 7500
Wire Wire Line
	13350 7500 13350 7700
Wire Wire Line
	13350 7700 11800 7700
Wire Wire Line
	11800 7600 13600 7600
Wire Wire Line
	11800 7500 13250 7500
Connection ~ 13250 7500
Connection ~ 13050 7600
Wire Wire Line
	13600 7600 13600 7700
Wire Wire Line
	15600 7500 15650 7500
Wire Wire Line
	15650 7500 15650 8200
Connection ~ 13700 8200
Wire Wire Line
	11800 7000 12050 7000
Connection ~ 12050 7000
Wire Wire Line
	11800 7100 12350 7100
Wire Wire Line
	12350 7100 12350 7000
Wire Wire Line
	12350 7000 13800 7000
Wire Wire Line
	11800 7200 12450 7200
Wire Wire Line
	12450 7200 12450 7100
Wire Wire Line
	12450 7100 13800 7100
Wire Wire Line
	11800 7300 12600 7300
Wire Wire Line
	12600 7300 12600 7200
Wire Wire Line
	12600 7200 13800 7200
Wire Wire Line
	10550 1800 10550 2500
Connection ~ 10550 1800
$Comp
L R R39
U 1 1
P 10550 2650
F 0 "R39" V 10630 2650 50  0000 C CNN
F 1 "270R" V 10550 2650 50  0000 C CNN
F 2 "Resistors_THT:R_Axial_DIN0204_L3.6mm_D1.6mm_P7.62mm_Horizontal" V 10480 2650 50  0001 C CNN
F 3 "" H 10550 2650 50  0001 C CNN
	1    10550 2650
	-1   0    0    1   
$EndComp
$Comp
L CONN_01X02 J11
U 1 1
P 10250 3150
F 0 "J11" H 10250 3000 50  0000 C CNN
F 1 "CONN_01X02" H 10300 3300 50  0000 C CNN
F 2 "Pin_Headers:Pin_Header_Straight_1x02_Pitch2.54mm" H 10250 3150 50  0001 C CNN
F 3 "" H 10250 3150 50  0001 C CNN
	1    10250 3150
	-1   0    0    1   
$EndComp
$Comp
L GND #PWR034
U 1 1
P 10550 3300
F 0 "#PWR034" H 10550 3050 50  0001 C CNN
F 1 "GND" H 10555 3127 50  0000 C CNN
F 2 "" H 10550 3300 50  0001 C CNN
F 3 "" H 10550 3300 50  0001 C CNN
	1    10550 3300
	1    0    0    -1  
$EndComp
Wire Wire Line
	10450 3100 10550 3100
Wire Wire Line
	10550 3100 10550 2800
Wire Wire Line
	10550 3300 10550 3200
Wire Wire Line
	10550 3200 10450 3200
Text Notes 9000 3200 0    60   ~ 0
To external power LED
$Comp
L LED D10
U 1 1
P 3500 3850
F 0 "D10" V 3538 3733 50  0000 R CNN
F 1 "LED" V 3447 3733 50  0000 R CNN
F 2 "LEDs:LED_D3.0mm" H 3500 3850 50  0001 C CNN
F 3 "" H 3500 3850 50  0001 C CNN
	1    3500 3850
	0    -1   -1   0   
$EndComp
Wire Wire Line
	3500 3500 3500 3700
$Comp
L GND #PWR057
U 1 1
P 3500 4150
F 0 "#PWR057" H 3500 3900 50  0001 C CNN
F 1 "GND" H 3500 4000 50  0000 C CNN
F 2 "" H 3500 4150 50  0001 C CNN
F 3 "" H 3500 4150 50  0001 C CNN
	1    3500 4150
	1    0    0    -1  
$EndComp
Wire Wire Line
	3500 4150 3500 4000
Text Notes 3100 4500 0    60   ~ 0
Debug LED (optional)
$Comp
L R R40
U 1 1
P 4050 3500
F 0 "R40" V 4130 3500 50  0000 C CNN
F 1 "1K" V 4050 3500 50  0000 C CNN
F 2 "Resistors_THT:R_Axial_DIN0204_L3.6mm_D1.6mm_P7.62mm_Horizontal" V 3980 3500 50  0001 C CNN
F 3 "" H 4050 3500 50  0001 C CNN
	1    4050 3500
	0    1    1    0   
$EndComp
Connection ~ 4400 3500
Wire Wire Line
	3900 3500 3500 3500
Wire Wire Line
	5400 6200 2350 6200
Wire Wire Line
	2350 6300 5500 6300
Wire Wire Line
	2350 6400 5600 6400
Wire Wire Line
	2350 6500 5700 6500
Wire Wire Line
	2350 6600 5800 6600
Wire Wire Line
	2350 6700 5900 6700
Wire Wire Line
	2350 6800 6000 6800
Wire Wire Line
	5300 8100 5300 6100
Wire Wire Line
	5400 8100 5400 6200
Wire Wire Line
	5500 6300 5500 8100
Wire Wire Line
	5600 6400 5600 8100
Wire Wire Line
	5700 6500 5700 8100
Wire Wire Line
	5800 6600 5800 8100
Wire Wire Line
	5900 6700 5900 8100
Wire Wire Line
	6000 6800 6000 8100
Wire Wire Line
	5300 6100 2350 6100
Wire Wire Line
	15600 7600 15650 7600
Connection ~ 15650 7600
Wire Wire Line
	6200 5450 6200 8100
Wire Wire Line
	6300 5350 6300 8100
Wire Wire Line
	6400 5250 6400 8100
Wire Wire Line
	6500 5150 6500 8100
Wire Wire Line
	6600 5050 6600 8100
Wire Wire Line
	6700 4950 6700 8100
Wire Wire Line
	6800 8100 6800 4850
Wire Wire Line
	6800 4850 2350 4850
Wire Wire Line
	2350 4750 6900 4750
Wire Wire Line
	6900 4750 6900 8100
Text Notes 4500 8700 0    59   ~ 0
VGA output
Text Notes 5350 8700 0    59   ~ 0
Z80-Data I/O
Text Notes 4950 8650 1    472  ~ 0
{
Text Notes 5850 8650 1    472  ~ 0
{
Text Notes 6750 8650 1    472  ~ 0
{
Text Notes 6200 8700 0    59   ~ 0
Z-80-Control
Text Notes 7250 8700 0    79   ~ 0
Various
$Comp
L R R42
U 1 1
P 12700 2000
F 0 "R42" V 12780 2000 50  0000 C CNN
F 1 "3K3" V 12700 2000 50  0000 C CNN
F 2 "Resistors_THT:R_Axial_DIN0204_L3.6mm_D1.6mm_P7.62mm_Horizontal" V 12630 2000 50  0001 C CNN
F 3 "" H 12700 2000 50  0001 C CNN
	1    12700 2000
	-1   0    0    1   
$EndComp
$Comp
L GND #PWR060
U 1 1
P 12700 2150
F 0 "#PWR060" H 12700 1900 50  0001 C CNN
F 1 "GND" H 12700 2000 50  0000 C CNN
F 2 "" H 12700 2150 50  0001 C CNN
F 3 "" H 12700 2150 50  0001 C CNN
	1    12700 2150
	1    0    0    -1  
$EndComp
Wire Wire Line
	12700 1850 12700 1800
Connection ~ 12700 1800
Text Notes 13050 2050 0    60   ~ 0
Bleed resistor, bleads away current flowing into
Text Notes 13050 2150 0    60   ~ 0
Propeller GPIO pins, before the propeller boots\n
Text Notes 13050 2250 0    60   ~ 0
and starts consuming current
$Comp
L GND #PWR03
U 1 1
P 5650 10300
F 0 "#PWR03" H 5650 10050 50  0001 C CNN
F 1 "GND" H 5650 10150 50  0000 C CNN
F 2 "" H 5650 10300 50  0001 C CNN
F 3 "" H 5650 10300 50  0001 C CNN
	1    5650 10300
	1    0    0    -1  
$EndComp
$Comp
L CP C13
U 1 1
P 13500 8050
F 0 "C13" H 13100 7950 50  0000 C CNN
F 1 "470uF 6V3" H 13100 8050 50  0000 C CNN
F 2 "Capacitors_THT:CP_Radial_D6.3mm_P2.50mm" H 13538 7900 50  0001 C CNN
F 3 "" H 13500 8050 50  0001 C CNN
	1    13500 8050
	1    0    0    -1  
$EndComp
$EndSCHEMATC
